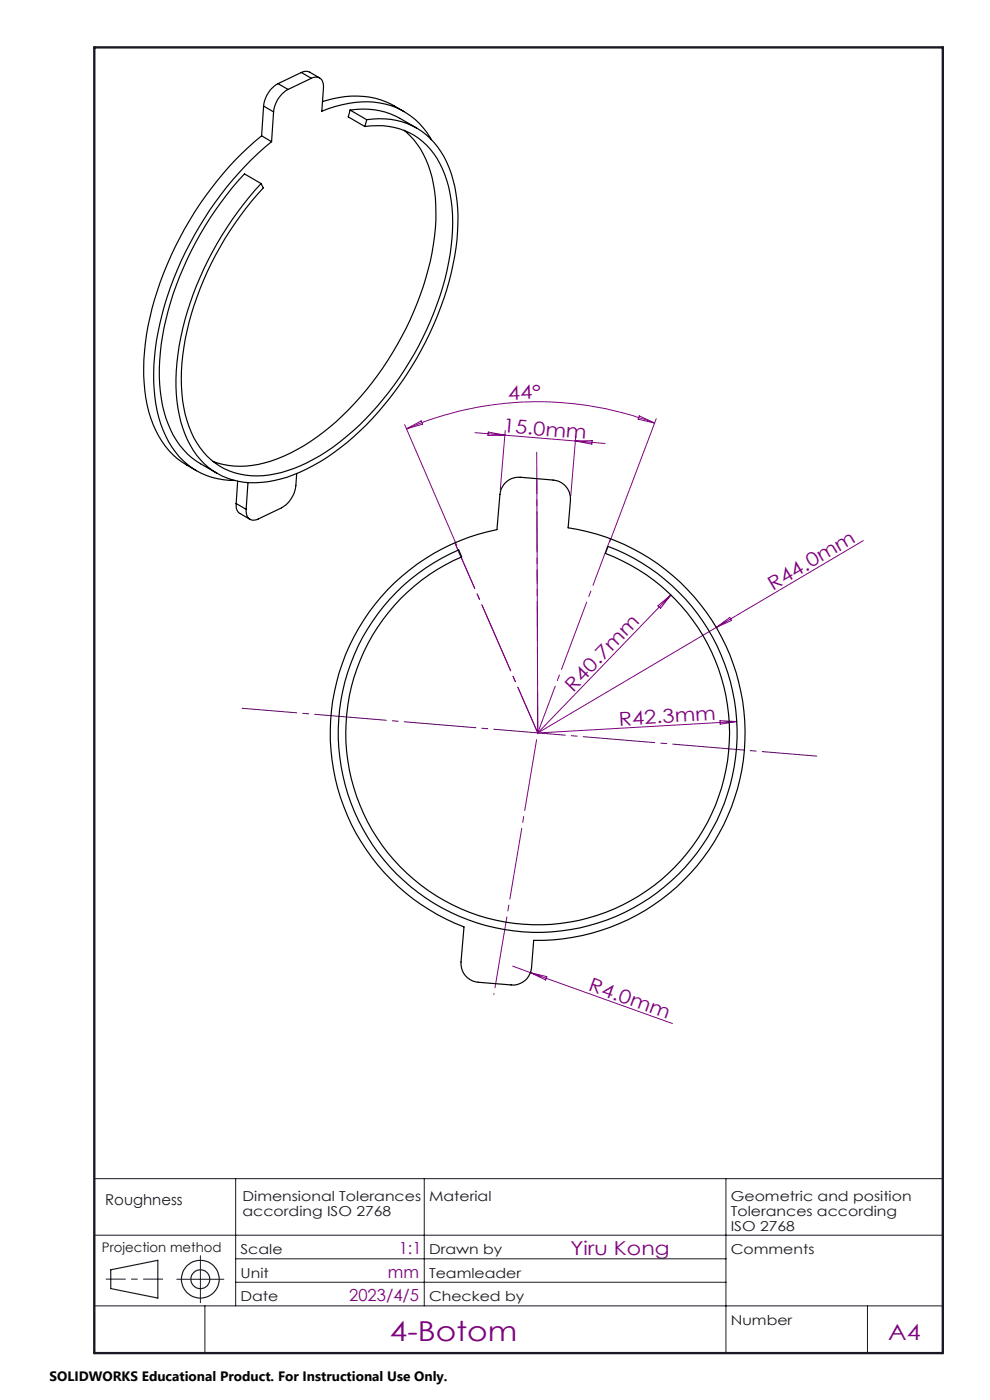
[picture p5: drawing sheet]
<svg xmlns="http://www.w3.org/2000/svg" width="210mm" height="297mm" viewBox="0 0 210 297" stroke-linecap="round" stroke-linejoin="round" font-family="sans-serif">
<g fill="none" stroke="#191924" stroke-width=".25">
<path d="M23.5 269.4l10-2v8l-10-2z"/>
<circle cx="42.5" cy="271.4" r="4"/>
<circle cx="42.5" cy="271.4" r="1.99"/>
</g>
<g fill="none" stroke="#800080" stroke-width=".21">
<path d="M85.8 90.1l11.1 25.6M86.2 91l3.2-1.7 .2 .7zM100.8 91.8l27.6 2.3M103.6 91.6l3.5 .7-3.6 .1zM107.2 91.3l-1.1 12.6M122 93.6l3.6-.1v.7zM122.1 92.6l-1 12.6M135.6 88.2l3.3 1.5-3.5-.8zM138.9 89.7a70.2 70.2 0 0 0-52.7 1.3M139.2 88.8l-9.9 26.2M183.1 114.7l-69 40.8M139.6 128.5l2.7-2.3-2.2 2.8z"/>
<path d="M142.3 126.2l-28.2 29.3M151.9 133.1l2.9-2.1 .4 .6zM152.7 152.9l3.6 .2-3.5 .5zM156.3 153.1l-42.2 2.4M108.8 205l3.7 1.3M112.5 206.3l30.1 10.8M112.5 206.3l3.5 .9-.3 .7z"/>
</g>
<path d="M173.3 160.4l-121.9-10.1" fill="none" stroke="#400080" stroke-width=".21" stroke-dasharray="15.2 1.3 1.3 1.3" stroke-dashoffset="3.6"/>
<path d="M34.5 271.4h-12" fill="none" stroke="#191924" stroke-width=".21" stroke-dasharray="6.3 1.3 1.3 1.3" stroke-dashoffset="2.3"/>
<path d="M20 250h180M50 250v27M90 250v27M154 250v37.1M20 277h180M20 262h180v25.1h-180zM37.5 271.4h10M42.5 266.4v10M43.5 277v10.1M50 267h104M50 272h104M184 277v10.1" fill="none" stroke="#191924" stroke-width=".21"/>
<path d="M20 10.1h180v277h-180z" fill="none" stroke="#191924" stroke-width=".5"/>
<path d="M96.5 115.1l17.6 40.4M129.5 114.3l-15.4 41.2M114.1 155.5l-17.6-40.4" fill="none" stroke="#800080" stroke-width=".21" stroke-dasharray="15.2 1.3 1.3 1.3" stroke-dashoffset="4.7"/>
<path d="M113.9 101.5l.2 54" fill="none" stroke="#800080" stroke-width=".21" stroke-dasharray="15.2 1.3 1.3 1.3" stroke-dashoffset="-.3"/>
<path d="M114.1 155.5l-.2-59.6" fill="none" stroke="#800080" stroke-width=".21" stroke-dasharray="15.2 1.3 1.3 1.3" stroke-dashoffset="6.4"/>
<path d="M114.1 155.5l-9.3 55.5" fill="none" stroke="#800080" stroke-width=".21" stroke-dasharray="15.2 1.3 1.3 1.3" stroke-dashoffset="-1.5"/>
<g fill="none" stroke="#000" stroke-width=".25">
<path d="M59 17.7a6.2 6.2 0 0 0-3.1 4.8M59 17.7l2.1 1.3M61.1 19a6.1 6.1 0 0 0-3.1 4.7M63.9 15.4a1.93 1.93 0 0 1 1.8-.1l2.1 1.2M63.9 15.4l2.1 1.2M63.9 15.4l-4.9 2.3M66 16.6a1.74 1.74 0 0 1 2 .1 1.74 1.74 0 0 1 .6 1.9l-.3 5a20.6 20.6 0 0 1 15.7-.8 15.4 15.4 0 0 1 7.5 6.8M66 16.6l-4.9 2.4M55.4 38.9l-3.5-2a69.5 69.5 0 0 0-17.7 36.2 32.8 32.8 0 0 0 2 18.2 15.9 15.9 0 0 0 6.3 7.1l3.6 2M55.5 28.8a71.4 71.4 0 0 0-24.7 44 33.6 33.6 0 0 0 2.3 18.5 17.1 17.1 0 0 0 8.6 8.6M55.5 28.8l2.1 1.3M55.9 22.5l2.1 1.2"/>
<path d="M55.9 22.5l-.4 6.3M57.6 30.1a71.7 71.7 0 0 0-24.7 43.9 33.5 33.5 0 0 0 2.3 18.5 15.4 15.4 0 0 0 14.6 9.4M58 23.7l-.4 6.4M68.4 21.6a18.7 18.7 0 0 1 17.3 2.1M74.3 23.4a16.3 16.3 0 0 1 10.5 1.7l3.6 2.1M74.3 23.4l-.4 1.4 3.5 2M74.3 23.4l3.5 2M77.4 26.8a14.8 14.8 0 0 1 17 10.3 34.8 34.8 0 0 1 .8 18.5 66.6 66.6 0 0 1-23.1 38.2 31.5 31.5 0 0 1-16.4 7.1 14.8 14.8 0 0 1-15.6-10.5 36.1 36.1 0 0 1-.4-20.3 67.8 67.8 0 0 1 16.1-30.2l-.4-1M77.8 25.4a15.3 15.3 0 0 1 17.5 10.2 35.3 35.3 0 0 1 1.1 18.8 68.9 68.9 0 0 1-24.2 40.6 31.8 31.8 0 0 1-18 7.4 15.1 15.1 0 0 1-15-10.3 35 35 0 0 1-1.2-18.7 69.8 69.8 0 0 1 17.4-34.5M77.8 25.4l-.4 1.4M85.7 27.7a19.2 19.2 0 0 1 6.5 12.8 50 50 0 0 1-4.4 25.6 64.6 64.6 0 0 1-20.7 26.7 28.9 28.9 0 0 1-16.2 6.1 16.2 16.2 0 0 1-5.7-1M50.1 106.8a1.98 1.98 0 0 0 .8 2.1l2.1 1.3"/>
<path d="M50.1 106.8l2.1 1.3M50.4 102.1l-.3 4.7M52.6 102.4l-.4 5.7M62.9 100.5a11 11 0 0 1-.5 4.2l-1 1.6-.8 .8-.9 .6-4.9 2.4a1.65 1.65 0 0 1-1.8 .1 1.65 1.65 0 0 1-.8-1.6v-.5M83.7 123.6a44.1 44.1 0 0 1 21.7-11.2l.6-7.5a4 4 0 0 1 4.3-3.7l7 .6a4 4 0 0 1 3.7 4.3l-.5 5.9a44 44 0 0 1 37.4 47.2 44 44 0 0 1-44.7 40.3l-.5 5.8a4 4 0 0 1-4.3 3.6l-6.9-.5a4 4 0 0 1-3.7-4.3l.6-7.5a44 44 0 0 1-14.7-73zM84.1 125.7a42.6 42.6 0 0 1 13.2-9l.6 1.4a40.7 40.7 0 0 0-15.6 62.9 40.7 40.7 0 0 0 64.7-1.6 40.7 40.7 0 0 0-18.6-62l.6-1.5a42.3 42.3 0 0 1 22.1 59.9 42.3 42.3 0 0 1-62.4 13.6 42.3 42.3 0 0 1-4.6-63.7z"/>
</g>
<text font-size="5.8" fill="#800080" x="82.7" y="284.5">4-Botom</text>
<text font-size="4.7" fill="#800080" x="188.4" y="284.2">A4</text>
<g font-size="4.1" fill="#800080">
<text x="107.8" y="84.8" transform="rotate(-2 107.8 84.8)">44°</text>
<text x="106.6" y="91.7" transform="rotate(5 106.6 91.7)">15.0mm</text>
<text x="164" y="125.3" transform="rotate(-31 164 125.3)">R44.0mm</text>
<text x="121.6" y="146.9" transform="rotate(-46 121.6 146.9)">R40.7mm</text>
<text x="131.3" y="153.9" transform="rotate(-3 131.3 153.9)">R42.3mm</text>
<text x="124.6" y="210.1" transform="rotate(20 124.6 210.1)">R4.0mm</text>
<text x="121" y="266.2">Yiru Kong</text>
</g>
<g font-size="3.5" fill="#800080">
<text x="84.6" y="266">1:1</text>
<text x="82.3" y="271">mm</text>
<text x="74.1" y="276.1">2023/4/5</text>
</g>
<text font-size="3.2" fill="#191924" x="22.3" y="255.6">Roughness</text>
<g font-size="2.9" fill="#191924">
<text x="51.4" y="254.7">Dimensional Tolerances</text>
<text x="51.4" y="258">according ISO 2768</text>
<text x="91" y="254.7">Material</text>
<text x="155" y="254.7">Geometric and position</text>
<text x="155" y="258">Tolerances according</text>
<text x="155" y="261.2">ISO 2768</text>
<text x="51" y="266.1">Scale</text>
<text x="91" y="266.1">Drawn by</text>
<text x="155" y="266.1">Comments</text>
<text x="51" y="271.1">Unit</text>
<text x="91" y="271.1">Teamleader</text>
<text x="51" y="276.1">Date</text>
<text x="91" y="276.1">Checked by</text>
<text x="155" y="281.1">Number</text>
</g>
<text font-size="2.9" x="10.5" y="292.9">SOLIDWORKS Educational Product. For Instructional Use Only.</text>
<text font-size="2.8" fill="#191924" x="21.6" y="265.7">Projection method</text>
</svg>
